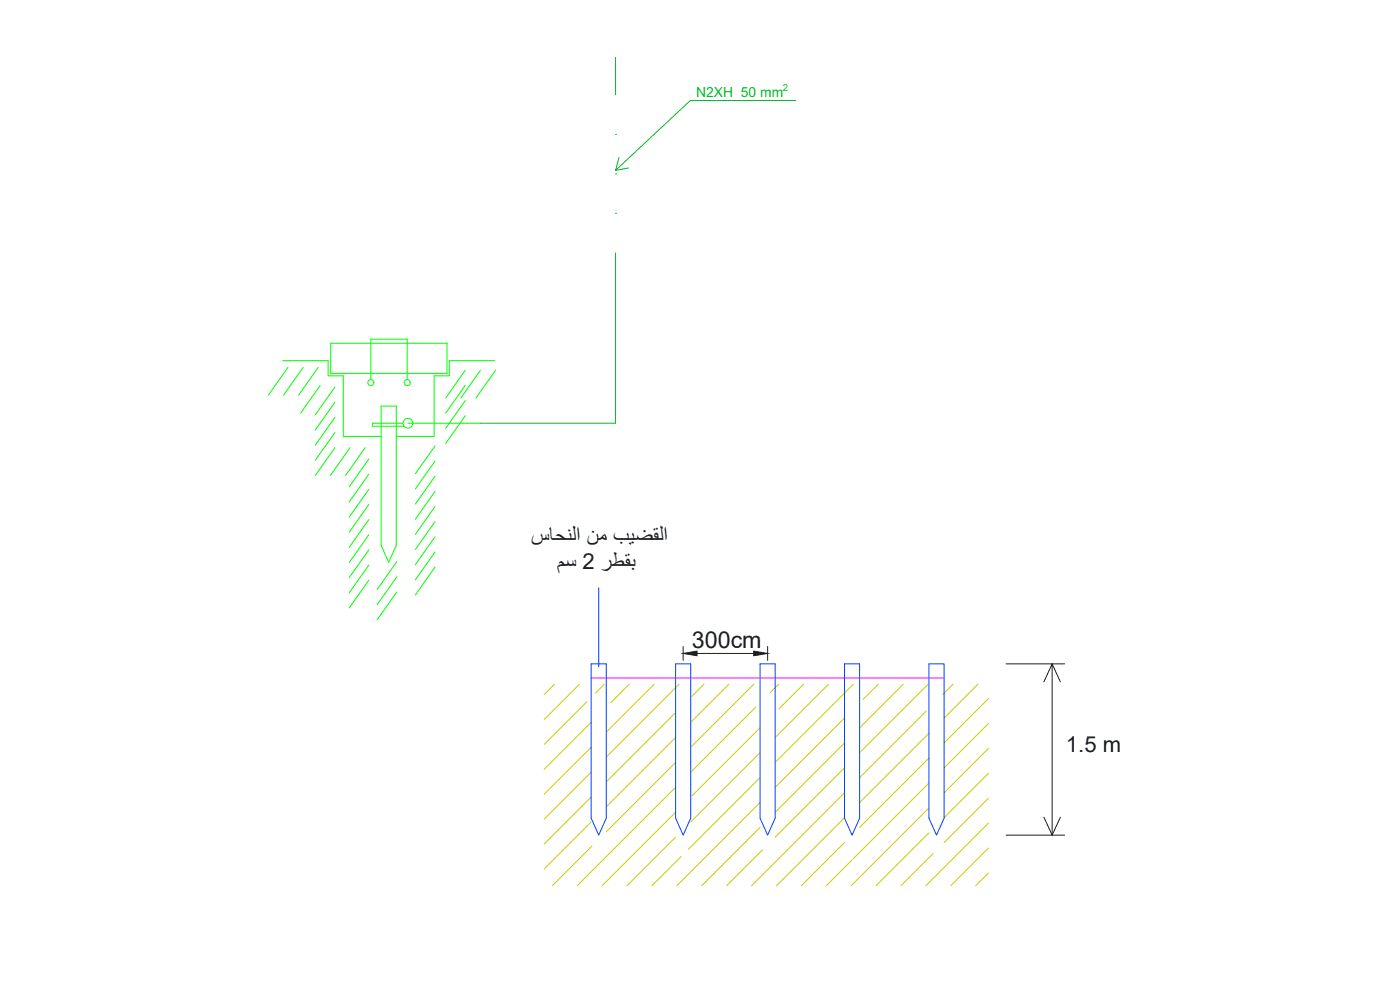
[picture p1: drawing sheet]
<svg xmlns="http://www.w3.org/2000/svg" width="420mm" height="297mm" viewBox="0 0 420 297" stroke-linecap="round" stroke-linejoin="round" font-family="sans-serif">
<!-- layer: 0 -->
<path d="M179.7 176.4v23.7M177.4 199.2h4.6v46.3l-2.3 5.1-2.3-5.1zM202.8 199.2h4.5v46.3l-2.3 5.1-2.2-5.1zM228.1 199.2h4.5v46.3l-2.2 5.1-2.3-5.1zM253.5 199.2h4.5v46.3l-2.3 5.1-2.2-5.1zM278.8 199.2h4.5v46.3l-2.2 5.1-2.3-5.1z" fill="none" stroke="#003fff" stroke-width=".3"/>
<!-- layer: Layer3 -->
<path d="M205 194v4.1M209.2 196.1h17M230.4 194v4.1M301.9 199.2h17.6M315.8 199.2l2.4 5.4M313.3 204.6l2.5-5.4v51.4M301.9 250.6h17.6M313.3 245.2l2.5 5.4 2.4-5.4" fill="none" stroke="#1f1f1f" stroke-width=".3"/>
<!-- layer: Layer2 -->
<g fill="none" stroke="#c8cb01" stroke-width=".3">
<path d="M166.4 205.3l-3.1 3.1M173.9 205.3l-10.6 10.6M176.2 210.5l-12.9 12.8M177.4 216.7l-14.1 14.1M181.4 205.3l-2.7 2.7M188.9 205.3l-5.6 5.6M196.3 205.3l-14.3 14.4M202.5 214.1l-20.5 20.5M203.8 205.3l-21.8 21.8M211.3 205.3l-3.7 3.6M218.8 205.3l-11.5 11.4M226.2 205.3l-18.9 18.9"/>
<path d="M226.8 212.2l-19.5 19.5M228.1 218.4l-20.8 20.8M233.7 205.3l-2.6 2.6M241.2 205.3l-7.4 7.4M248.7 205.3l-16.1 16M253.5 215.4l-20.9 20.8M256.1 205.3l-23.5 23.5M263.6 205.3l-4.6 4.6M271.1 205.3l-13.1 13.1M278 213.3l-20 20M278.5 205.3l-20.5 20.5M278.8 220l-20.8 20.8"/>
<path d="M286 205.3l-3 3.1M293.5 205.3l-10.2 10.1M296.7 209.6l-13.4 13.3M296.7 217.1l-13.4 13.3M177.4 224.2l-14.1 14.1M177.4 231.7l-14.1 14.1M177.4 239.2l-14.1 14M202.8 221.3l-20.8 20.8M202.8 228.8l-20.8 20.8M202.8 236.2l-29.6 29.5M228.1 225.8l-20.8 20.8M228.1 233.3l-21.5 21.5"/>
<path d="M253.5 222.9l-20.9 20.8M253.5 230.4l-20.9 20.8M253.5 237.9l-27.9 27.8M278.8 227.5l-20.8 20.8M278.8 234.9l-22.8 22.9M296.7 224.5l-13.4 13.4M296.7 232l-13.4 13.3M296.7 239.5l-13.4 13.3M177.4 246.6l-14.1 14.1M177.7 253.8l-11.9 11.9M202.8 243.7l-22.1 22M202.8 251.2l-14.6 14.5"/>
<path d="M204.4 257l-8.7 8.7M228.1 240.8l-25 24.9M228.1 248.3l-17.5 17.4M228.9 255l-10.8 10.7M253.5 245.3l-20.5 20.4M253.5 252.8l-13 12.9M255.6 258.1l-7.6 7.6M278.8 242.4l-23.3 23.3M278.8 249.9l-15.9 15.8M280.1 256.1l-9.7 9.6M296.7 247l-18.8 18.7M296.7 254.4l-11.4 11.3"/>
<path d="M296.7 261.9l-3.9 3.8"/>
</g>
<!-- layer: Layer6 -->
<path d="M177.4 203.4h105.9" fill="none" stroke="#f0f" stroke-width=".3"/>
<!-- layer: Layer3 -->
<g fill="#1f1f1f" stroke="#1f1f1f" stroke-width=".3">
<path d="M205 196.1l4.2-.7v1.4z"/>
<path d="M226.2 195.4l4.2 .7-4.2 .7z"/>
</g>
<!-- layer: 0.2 -->
<g fill="none" stroke="#0f0" stroke-width=".3">
<path d="M84.8 108.2h13.7v4.6h4.5v18.1h11.4M86.4 110.2l-5.9 8.4M91 110.2l-5.9 8.4M95.5 110.2l-5.9 8.4M96.1 115.6l-5.9 8.4M100.5 116.1l-5.9 8.4M111.3 113.9v-12.1h10.9v12.1M134.2 102.9v9.1h-34.9M134.2 103h-35v9.1M139.6 115.6l-5.9 8.4M139.6 111.1l-5.9 8.3M144.2 111.1l-5.9 8.3"/>
<path d="M148.5 108.2h-13.7v4.6h-4.5v18.1h-11.4M148.7 111.1l-5.9 8.3M100.5 120.7l-5.9 8.3M100.5 125.2l-5.9 8.4M100.5 129.8l-5.9 8.3M100.5 134.3l-5.9 8.4M105.1 134.3l-5.9 8.4M109.6 134.3l-5.9 8.4M110.7 137.7l-5.9 8.4M114.4 121.9h4.5v41.7l-2.2 5.1-2.3-5.1zM121 127h-9.3v.9h9.6M122.4 127h21.8"/>
<path d="M130.6 133.8l-5.9 8.4M130.6 138.3l-5.9 8.4M139.6 120.2l-5.9 8.3M139.6 124.7l-5.9 8.4M110.7 146.8l-5.9 8.4M110.7 151.3l-5.9 8.4M110.7 155.9l-5.9 8.3M110.7 142.3l-5.9 8.3M130.6 147.4l-5.9 8.4M130.6 152l-5.9 8.3M130.6 156.5l-5.9 8.4M130.6 142.9l-5.9 8.4"/>
<path d="M110.7 160.4l-5.9 8.4M110.7 174.1l-5.9 8.3M110.7 169.5l-5.9 8.4M110.7 165l-5.9 8.3M119.1 177.6l-5.9 8.4M119.1 173.1l-5.9 8.3M119.1 168.5l-5.9 8.4M130.6 161.1l-5.9 8.3M130.6 165.6l-5.9 8.4M130.6 170.2l-5.9 8.3"/>
<circle cx="111.3" cy="114.8" r=".91"/>
<circle cx="122.2" cy="114.8" r=".91"/>
<circle cx="122.4" cy="127" r="1.45"/>
</g>
<!-- layer: Panels -->
<path d="M184.7 17.1v11.4M238.8 30.1l-31.6 .1-22.5 20.9 1.1-3.9M184.7 52.2h.1M184.7 40.3h.1M188.6 50.4l-3.9 .7M184.7 64h.1M184.7 75.8v51.2h-40.5" fill="none" stroke="#00b82e" stroke-width=".3"/>
<text font-size="7" fill="#1f1f1f" x="207.6" y="194.3">300cm</text>
<g font-size="6.6" fill="#1f1f1f">
<text x="159.4" y="162.8">النح سا من القض سا</text>
<text x="167.2" y="170.8">سم 2 بقضر</text>
<text x="319.9" y="225.6">1.5 m</text>
</g>
<text font-size="4.2" fill="#00b82e" x="208.9" y="29.2">N2XH 50 mm</text>
<text font-size="2.9" fill="#00b82e" x="235" y="27.3">2</text>
</svg>
